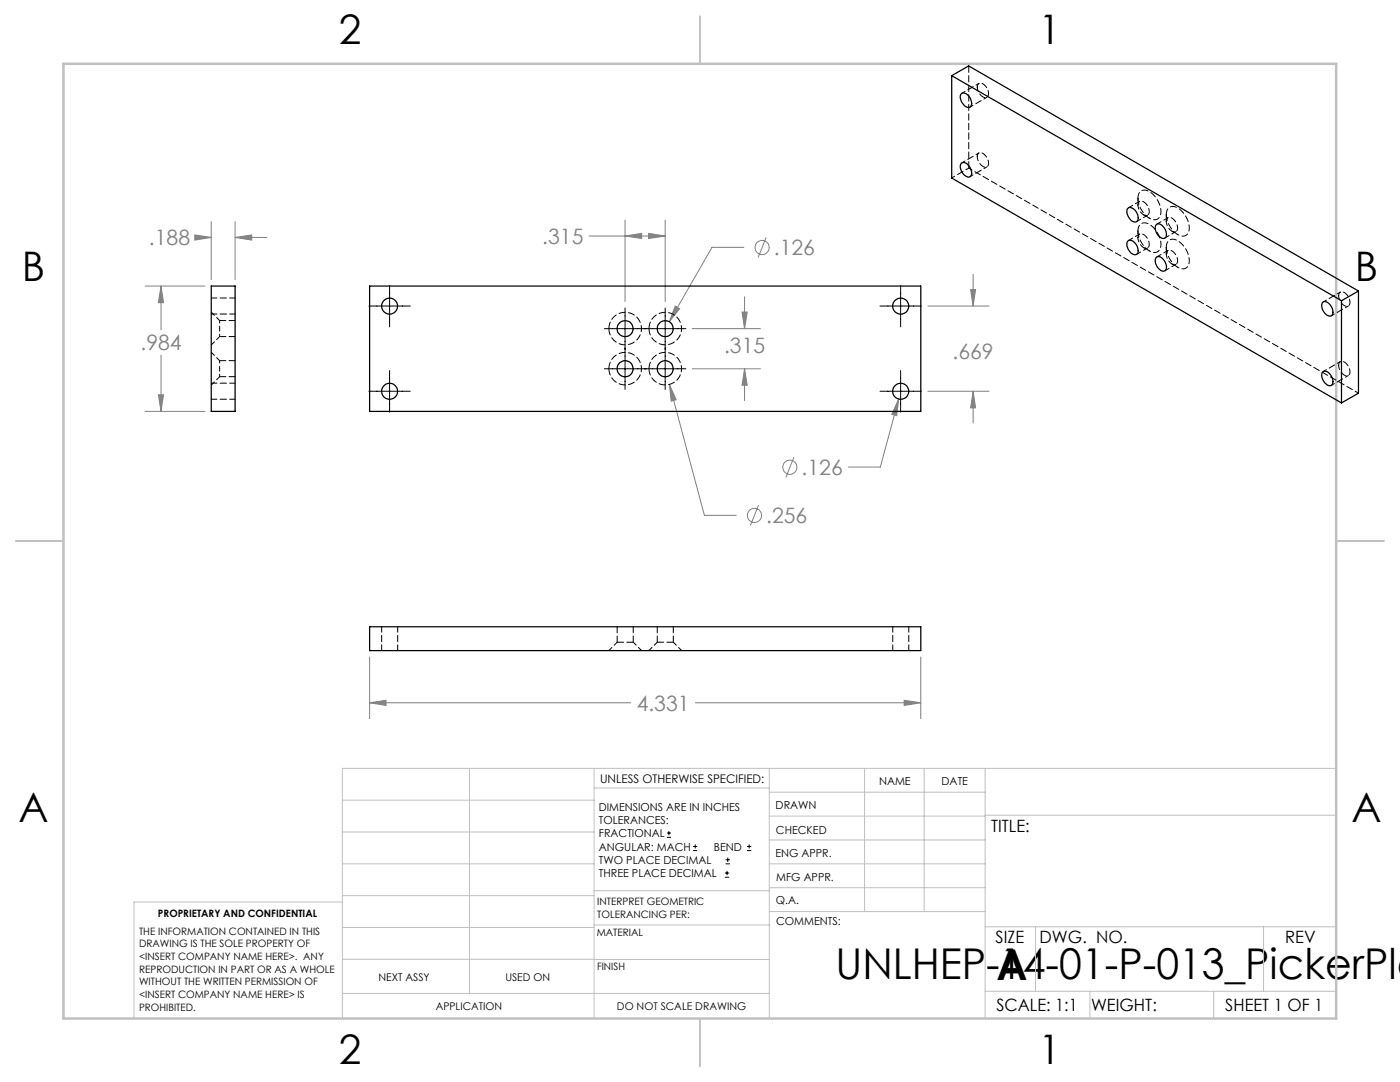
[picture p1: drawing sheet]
<svg xmlns="http://www.w3.org/2000/svg" width="279mm" height="216mm" viewBox="0 0 279 216" stroke-linecap="round" stroke-linejoin="round" font-family="sans-serif">
<g fill="none" stroke="#808080" stroke-width=".2">
<path d="M29 57.1h11.9M32.1 57.1l.5 3.3h-1zM32.1 57.1v8.7M38.9 46.9l3.3 .5-3.3 .5zM39.1 47.4h3.1M42.2 44.2v11.6M46.9 47.4l3.3-.5v1zM46.9 44.2v11.6M46.9 47.4h6.4M117.6 47.1h15.2M124.7 47.1l3.4-.5v1zM124.7 43.9v16.3"/>
<path d="M129.4 46.6l3.4 .5-3.4 .5zM132.8 43.9v16.3M148.4 49.4h-6.3l-8.5 14.8M148.6 59.2v6.4M152.9 47.4l-1.6 4M193.7 57.8h1l-.5 3.3zM194.2 54.7v6.4M31.6 78.8h1l-.5 3.3zM32.1 70.9v11.2M133.6 76.7l1.3 3.1-1 .2zM133.6 76.7l7 26.1h6.3M134.8 61.1l.8 .5-2 2.6z"/>
<path d="M138.1 73.6h13.7M138.1 65.6h13.7M148.1 62.3h1l-.5 3.3zM148.6 73.6l.5 3.3h-1zM148.6 73.6v6.3M179.4 79.6l-.4 3.3-1-.2zM179.4 79.6l-3.7 13.6h-6.4M185.2 61.1h12.2M185.2 78.1h12.2M194.2 78.1l.5 3.3h-1zM194.2 78.1v6.3M29 82.1h11.9"/>
<path d="M158.4 91.2l-1.6 4M151.4 100.8l-1.6 4M73.8 131.1v12.3M180.4 139.7l3.4 .5-3.4 .6zM183.8 131.1v12.3M73.8 140.2l3.2-.5v1.1zM73.8 140.2h52.1M138.8 140.2h45"/>
<circle cx="152.1" cy="49.4" r="1.4"/>
<circle cx="157.6" cy="93.2" r="1.41"/>
<circle cx="150.6" cy="102.9" r="1.41"/>
</g>
<g fill="none" stroke="#000" stroke-width=".2">
<path d="M77.8 56.9v8.3M179.7 56.9v8.3M73.6 61.1h8.3M73.6 78.1h8.3M77.8 73.9v8.3M120.6 73.6h16.3M120.6 65.6h16.3M124.7 61.5v16.2M132.8 61.5v16.2M175.6 61.1h8.3M175.6 78.1h8.3M179.7 73.9v8.3"/>
<path d="M133.1 167.1h.8M133.1 166.2h.8M133.5 165.8v.9M138.3 169.7h.8M138.3 168.9h.8M138.7 168.5v.8M144.7 175h.8M144.7 174.2h.8M144.8 172.4h.9M144.8 171.6h.9M145.1 173.8v.8M145.2 171.1v.9"/>
<path d="M149.1 169.7h.8M149.1 168.9h.8M149.5 168.5v.8"/>
</g>
<g fill="none" stroke="#c0c0c0" stroke-width=".2">
<path d="M68.3 159.7h50.3M93.7 153.3v44.9M118.6 153.3v49.9M118.6 157.2h34.9M153.5 153.3v49.9M153.5 158.1h43.1M172.5 153.3v28.6M184.4 153.3v28.6M196.6 153.3v49.9M266.7 153.3h-198.4v49.9M68.3 178.7h50.3M68.3 172.4h50.3"/>
<path d="M68.3 166h50.3M68.3 180h-41.6v23.2M118.6 177.7h35M153.5 167.6h43.1M153.5 162.8h43.1M153.5 172.4h43.1M153.5 177.1h43.1M196.6 162.7h70.1M68.3 198.2h85.2M68.3 191.4l85.2 .1M68.3 185.1h50.3M118.6 184.6h35"/>
<path d="M153.6 181.9h43M196.6 197.8h70.1M196.6 184.9h70.1M206.7 184.9v12.9M217.5 197.8v5.4M242.2 197.8v5.4M252.2 184.9v12.9"/>
</g>
<path d="M139.7 3.2v9.5M3.1 107.9h9.6M266.7 107.9h9.5M139.7 203.2v9.6" fill="none" stroke="#c0c0c0" stroke-width=".25"/>
<path d="M12.7 12.7h254v190.5h-254z" fill="none" stroke="#c0c0c0" stroke-width=".5"/>
<path d="M193.7 57.8h1l-.5 3.3zM194.2 78.1l.5 3.3h-1zM179.4 79.6l-1.4 3.1 1 .2zM148.6 73.6l.5 3.3h-1zM148.1 62.3h1l-.5 3.3zM124.7 47.1l3.4-.5v1zM129.4 46.6l3.4 .5-3.4 .5zM134.8 61.1l-1.2 3.1 2-2.6zM133.6 76.7l.3 3.3 1-.2zM73.8 140.2l3.2-.5v1.1zM180.4 139.7l3.4 .5-3.4 .6zM32.1 57.1l.5 3.3h-1zM31.6 78.8h1l-.5 3.3zM38.9 46.9l3.3 .5-3.3 .5zM46.9 47.4l3.3-.5v1z" fill="#808080"/>
<g fill="none" stroke="#000" stroke-width=".25">
<path d="M189.9 15.1l77.8 44.9M189.9 15.1l3.4-1.9 77.8 44.9M189.9 15.1v20.4l77.8 44.9M191.9 18.7a1.51 1.51 0 0 1 1.9 1.3 .83 .83 0 0 1 0 1.1 .83 .83 0 0 1-1 .2 2.09 2.09 0 0 1-.9-2.6zM191.9 32.6l.2-.1a1.94 1.94 0 0 1 1.6 2.7 1.53 1.53 0 0 1-1.9-1.3l-.2-.7zM42.2 57.1h4.7v25h-4.7zM73.8 57.1h110v25h-110zM225.1 41.5a1.53 1.53 0 0 1 1.9 1.4l.1 .3a.79 .79 0 0 1-.3 1 .79 .79 0 0 1-1.1-.2 2.24 2.24 0 0 1-.7-2.3zM225.1 48a1.77 1.77 0 0 1 2.1 2 .77 .77 0 0 1-.6 .8 .77 .77 0 0 1-.9-.3 2.24 2.24 0 0 1-.7-2.3zM230.8 51.3a1.35 1.35 0 0 1 1.8 1.1l.2 .6a.77 .77 0 0 1-.3 1 .77 .77 0 0 1-1.1-.2 1.93 1.93 0 0 1-.6-2.5zM230.8 44.8a1.35 1.35 0 0 1 1.8 1l.2 .7a.77 .77 0 0 1-.3 1 .77 .77 0 0 1-1.1-.3 1.93 1.93 0 0 1-.6-2.4zM271.1 58.1l-3.4 1.9"/>
<path d="M271.1 58.1v20.4l-3.4 1.9M264 74.2a1.35 1.35 0 0 1 1.8 1l.2 .6a.77 .77 0 0 1-.3 1.1 .77 .77 0 0 1-1-.3 1.93 1.93 0 0 1-.7-2.4zM264 60.3a1.77 1.77 0 0 1 2 2 .74 .74 0 0 1-.5 .8 .74 .74 0 0 1-.8-.3 1.99 1.99 0 0 1-.7-2.5zM267.7 60v20.4M73.8 125.1h110v4.7h-110z"/>
<circle cx="77.7" cy="78.1" r="1.59"/>
<circle cx="77.7" cy="61.1" r="1.59"/>
<circle cx="124.8" cy="73.6" r="1.61"/>
<circle cx="124.8" cy="65.6" r="1.61"/>
<circle cx="132.7" cy="65.6" r="1.6"/>
<circle cx="132.7" cy="73.6" r="1.6"/>
<circle cx="179.8" cy="78.1" r="1.6"/>
<circle cx="179.8" cy="61.1" r="1.6"/>
</g>
<g fill="none" stroke="#000" stroke-width=".2" stroke-dasharray="1.3 .6">
<path d="M193.3 13.1v20.4M43.8 67.2h3.1M43.8 75.2h3.1M46.9 64h-3.1M46.9 72h-3.1M121.5 65.6a3.3 3.3 0 0 0 4.7 2.9 3.3 3.3 0 0 0 .5-5.6 3.3 3.3 0 0 0-5.1 2.2l-.1 .5M121.5 73.6a3.3 3.3 0 0 0 4.7 2.9 3.3 3.3 0 0 0 .5-5.6 3.3 3.3 0 0 0-5.1 2.2l-.1 .5M129.5 73.6a3.3 3.3 0 0 0 4.7 2.9 3.3 3.3 0 0 0 .5-5.6 3.3 3.3 0 0 0-5.1 2.2l-.1 .5M129.5 65.6a3.3 3.3 0 0 0 4.7 2.9 3.3 3.3 0 0 0 .5-5.6 3.3 3.3 0 0 0-5.1 2.2l-.1 .5M123.2 125v3.1M126.4 128.1h-3.2M126.4 128.1v-3.1"/>
<path d="M131.2 125v3.1M134.4 128.1h-3.2M134.4 128.1v-3.1"/>
</g>
<path d="M46.9 59.5h-4.7M42.2 62.7h4.7M42.2 79.7h4.7M46.9 76.5h-4.7M76.2 125v4.8M79.4 129.8v-4.8M178.2 125v4.8M181.4 129.8v-4.8" fill="none" stroke="#000" stroke-width=".2" stroke-dasharray="1.3 .6" stroke-dashoffset=".2"/>
<g fill="none" stroke="#000" stroke-width=".2" stroke-dasharray="1.3 .6" stroke-dashoffset=".4">
<path d="M195 17.4a2.02 2.02 0 0 0 1.9 2.1 1.39 1.39 0 0 0 0-2.1l-.5-.5a.75 .75 0 0 0-.9-.3 .75 .75 0 0 0-.5 .8M195 31.3a2.02 2.02 0 0 0 1.9 2 1.39 1.39 0 0 0 0-2l-.5-.5a.75 .75 0 0 0-.9-.3 .75 .75 0 0 0-.5 .8M227.1 40.9a.75 .75 0 0 1 .5-.8 .75 .75 0 0 1 .9 .3 1.99 1.99 0 0 1 .6 2.5 1.39 1.39 0 0 1-1.8-1l-.2-1M227.1 47.4a.75 .75 0 0 1 .5-.8 .75 .75 0 0 1 .9 .4 1.99 1.99 0 0 1 .6 2.4 1.39 1.39 0 0 1-1.8-1l-.2-1M232.8 44.2a.75 .75 0 0 1 .5-.8 .75 .75 0 0 1 .8 .3 1.99 1.99 0 0 1 .7 2.5 1.39 1.39 0 0 1-1.8-1.1l-.2-.9M232.8 50.7a.75 .75 0 0 1 .5-.8 .75 .75 0 0 1 .8 .3 1.99 1.99 0 0 1 .7 2.5 1.39 1.39 0 0 1-1.8-1l-.2-1M267.2 59a2.02 2.02 0 0 0 1.8 2.1 1.39 1.39 0 0 0 0-2l-.5-.6a.75 .75 0 0 0-.8-.3 .75 .75 0 0 0-.5 .8M42.2 68.8l1.6-1.6M42.2 76.8l1.6-1.6M43.8 64l-1.6-1.7M43.8 72l-1.6-1.7M267.2 72.9a2.02 2.02 0 0 0 1.8 2.1 1.39 1.39 0 0 0 0-2.1l-.5-.5a.75 .75 0 0 0-.8-.3 .75 .75 0 0 0-.5 .8"/>
<path d="M123.2 128.1l-1.7 1.7M128 129.8l-1.6-1.7M131.2 128.1l-1.7 1.7M136 129.8l-1.6-1.7"/>
</g>
<path d="M43.8 65.6v-1.6M43.8 67.2v-1.6M43.8 73.6v-1.6M43.8 75.2v-1.6" fill="none" stroke="#000" stroke-width=".2" stroke-dasharray="1.3 .6" stroke-dashoffset=".8"/>
<path d="M193.3 33.5l77.8 44.9" fill="none" stroke="#000" stroke-width=".2" stroke-dasharray="1.3 .6" stroke-dashoffset=".5"/>
<path d="M227.1 39.6a4.7 4.7 0 0 0 3 4.2 1.35 1.35 0 0 0 1.6-1.6 4.7 4.7 0 0 0-3-4.2 1.35 1.35 0 0 0-1.6 1.6M227.1 46.1a4.7 4.7 0 0 0 3 4.3 1.35 1.35 0 0 0 1.6-1.6 4.7 4.7 0 0 0-3-4.3 1.35 1.35 0 0 0-1.6 1.6M232.8 42.8a4.7 4.7 0 0 0 3 4.3 1.35 1.35 0 0 0 1.6-1.6 4.7 4.7 0 0 0-3.1-4.3 1.35 1.35 0 0 0-1.5 1.6M232.8 49.4a4.7 4.7 0 0 0 3 4.2 1.35 1.35 0 0 0 1.6-1.6 4.7 4.7 0 0 0-3.1-4.2 1.35 1.35 0 0 0-1.5 1.6" fill="none" stroke="#000" stroke-width=".2" stroke-dasharray="1.3 .6" stroke-dashoffset=".1"/>
<path d="M195.4 16.6l-3.4 2M193.3 33.5l-3.3 2M193.6 21.4l3.4-2M193.6 35.2l3.4-1.9M195.4 30.5l-3.4 2M267.5 58.3l-3.4 1.9M265.7 63l3.4-1.9M265.7 76.9l3.4-2M267.5 72.2l-3.4 1.9" fill="none" stroke="#000" stroke-width=".2" stroke-dasharray="1.3 .6" stroke-dashoffset=".6"/>
<path d="M227.1 39.6v1.3M227.1 46.1v1.3M228.2 42.9l1.2 .6M228.2 49.4l1.2 .7M232.8 42.8v1.4M232.8 49.4v1.3M233.9 46.1l1.2 .7M233.9 52.7l1.2 .6" fill="none" stroke="#000" stroke-width=".2" stroke-dasharray="1.3 .6" stroke-dashoffset=".7"/>
<path d="M226.8 44.2l2.2-1.2M226.8 50.8l2.2-1.3M227.4 40.2l-2.2 1.3M227.4 46.7l-2.2 1.3M232.5 47.5l2.2-1.3M232.5 54l2.2-1.3M233.1 43.4l-2.2 1.3M233.1 50l-2.2 1.2" fill="none" stroke="#000" stroke-width=".2" stroke-dasharray="1.3 .6" stroke-dashoffset=".3"/>
<g font-size="8.5">
<text x="166.7" y="195.4">UNLHEP-14-01-P-013_PickerPla</text>
<text x="198.9" y="195.5">A</text>
</g>
<g font-size="8.1">
<text x="67.6" y="8.9">2</text>
<text x="207.3" y="8.9">1</text>
<text x="4.4" y="56.2">B</text>
<text x="270.4" y="56.2">B</text>
<text x="3.7" y="164.1">A</text>
<text x="269.7" y="164.1">A</text>
<text x="67.6" y="212.4">2</text>
<text x="207.3" y="212.4">1</text>
</g>
<g font-size="4.2" fill="#808080">
<text x="29.7" y="49">.188</text>
<text x="108.2" y="48.7">.315</text>
<text x="154.4" y="50.9">.126</text>
<text x="28" y="69.9">.984</text>
<text x="144.5" y="70.5">.315</text>
<text x="190.1" y="71.7">.669</text>
<text x="160" y="94.8">.126</text>
<text x="152.9" y="104.4">.256</text>
<text x="127.1" y="141.8">4.331</text>
</g>
<g font-size="3.4">
<text x="197.8" y="166">TITLE:</text>
<text x="198.7" y="188.1">SIZE</text>
<text x="207.5" y="188.1">DWG. NO.</text>
<text x="256.5" y="188.2">REV</text>
<text x="198.8" y="201.7">SCALE: 1:1</text>
<text x="217.7" y="201.8">WEIGHT:</text>
<text x="244.5" y="201.7">SHEET 1 OF 1</text>
</g>
<text font-size="2.4" x="119.8" y="156.2">UNLESS OTHERWISE SPECIFIED:</text>
<g font-size="2.2">
<text x="119.5" y="161.8">DIMENSIONS ARE IN INCHES</text>
<text x="154.8" y="161.4">DRAWN</text>
<text x="175.4" y="156.6">NAME</text>
<text x="187.9" y="156.7">DATE</text>
<text x="119.5" y="164.4">TOLERANCES:</text>
<text x="119.5" y="167.1">FRACTIONAL</text>
<text x="154.9" y="166.3">CHECKED</text>
<text x="119.5" y="169.7">ANGULAR: MACH</text>
<text x="119.5" y="172.4">TWO PLACE DECIMAL</text>
<text x="142.5" y="169.7">BEND</text>
<text x="154.8" y="171">ENG APPR.</text>
<text x="119.5" y="175">THREE PLACE DECIMAL</text>
<text x="154.9" y="175.7">MFG APPR.</text>
<text x="154.9" y="180.4">Q.A.</text>
<text x="154.9" y="184.6">COMMENTS:</text>
</g>
<g font-size="2.1">
<text x="75.5" y="195.7">NEXT ASSY</text>
<text x="100.9" y="195.7">USED ON</text>
<text x="86.9" y="201.5">APPLICATION</text>
<text x="123.1" y="201.6">DO NOT SCALE DRAWING</text>
</g>
<g font-size="2">
<text x="31.5" y="182.9">PROPRIETARY AND CONFIDENTIAL</text>
<text x="119.2" y="180.6">INTERPRET GEOMETRIC</text>
<text x="119.2" y="183.1">TOLERANCING PER:</text>
<text x="27.8" y="186.5">THE INFORMATION CONTAINED IN THIS</text>
<text x="27.8" y="189">DRAWING IS THE SOLE PROPERTY OF</text>
<text x="27.8" y="191.6">&lt;INSERT COMPANY NAME HERE&gt;. ANY</text>
<text x="119.1" y="186.7">MATERIAL</text>
<text x="27.8" y="194.1">REPRODUCTION IN PART OR AS A WHOLE</text>
<text x="27.8" y="196.6">WITHOUT THE WRITTEN PERMISSION OF</text>
<text x="119.1" y="193.5">FINISH</text>
<text x="27.8" y="199.1">&lt;INSERT COMPANY NAME HERE&gt; IS</text>
<text x="27.8" y="201.7">PROHIBITED.</text>
</g>
</svg>
